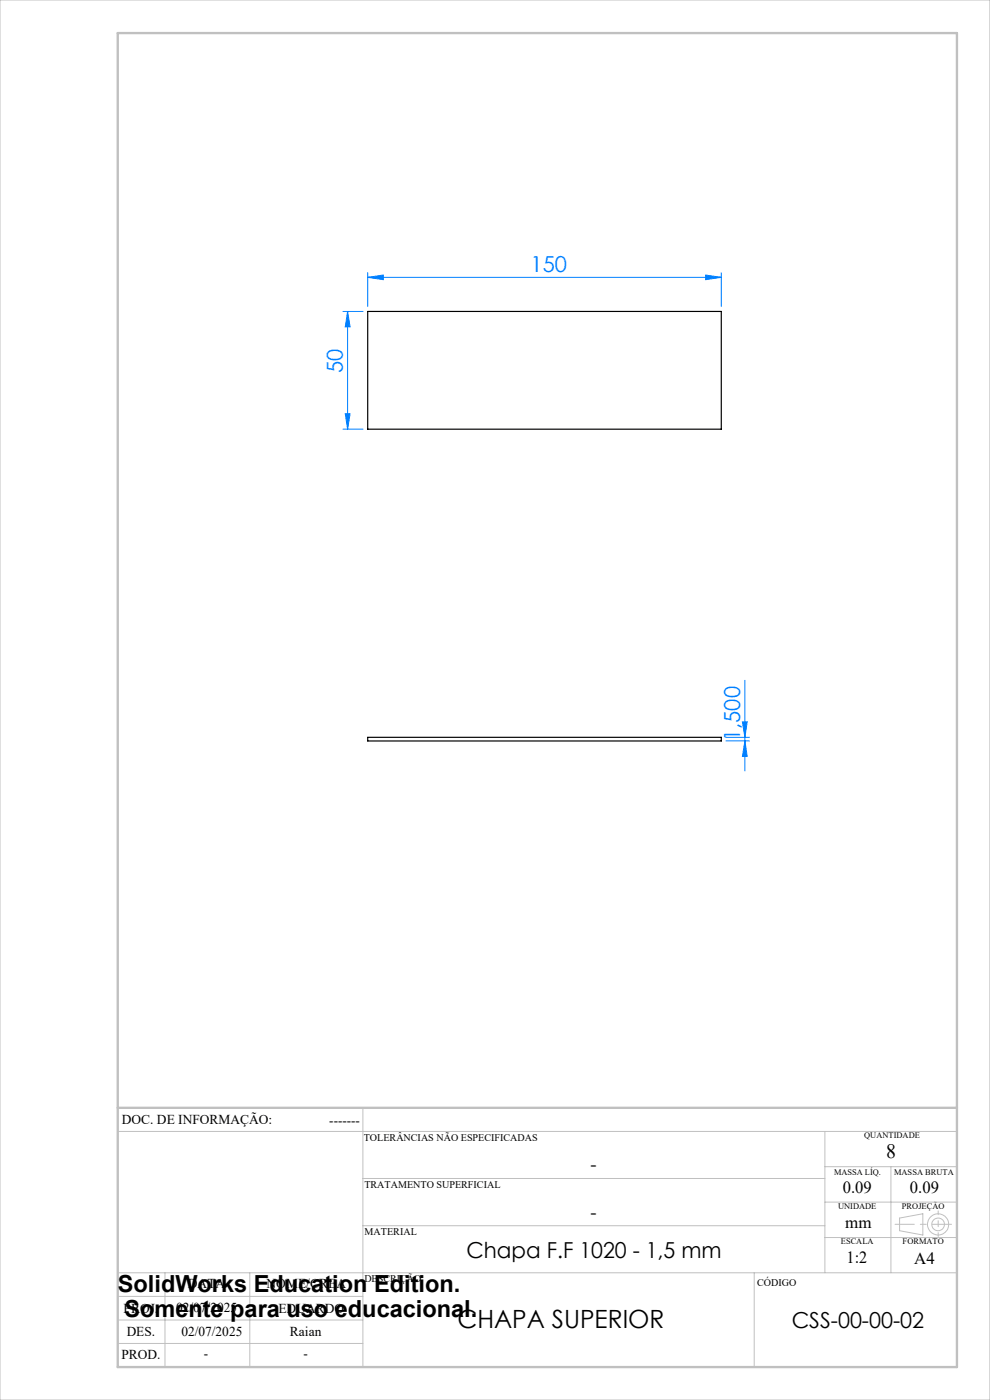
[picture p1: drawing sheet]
<svg xmlns="http://www.w3.org/2000/svg" width="210mm" height="297mm" viewBox="0 0 210 297" stroke-linecap="round" stroke-linejoin="round" font-family="sans-serif">
<g fill="none" stroke="#c0c0c0" stroke-width=".21">
<path d="M0 0h210v297h-210zM77 235v55M25 240h178M77 250h98M175 240v30M175 255h28M175 247.5h28M189 247.5v22.5M190.8 258.4l5-.9v4.5l-5-.9zM25 275h52M25 270h178M35 270v20"/>
<path d="M53 270v20M77 260h98M160 270v20M175 262.5h28M25 285h52M25 280h52"/>
<circle cx="199" cy="259.7" r="1.34"/>
<circle cx="199" cy="259.7" r="2.25"/>
</g>
<g fill="none" stroke="#0080ff" stroke-width=".21">
<path d="M78 58.8l3.3-.5v1zM78 57.9v7.1M78 58.8h75M149.7 58.3l3.3 .5-3.3 .5zM153 57.9v7.1M72.7 66.1h4.3M73.7 66.1l.6 3.3h-1.1zM73.7 66.1v24.9M72.7 91h4.3M73.2 87.8h1.1l-.6 3.2zM154 157.2h5M154 156.4h5"/>
<path d="M157.5 153.1h1l-.5 3.3zM158 157.2l.5 3.3h-1zM158 144.3v19.2"/>
</g>
<path d="M201.8 259.7h-11.9" fill="none" stroke="#c0c0c0" stroke-width=".21" stroke-dasharray="15.2 1.3 1.3 1.3" stroke-dashoffset="11.2"/>
<path d="M199 256.9v5.4" fill="none" stroke="#c0c0c0" stroke-width=".21" stroke-dasharray="15.2 1.3 1.3 1.3" stroke-dashoffset="14.4"/>
<path d="M25 7h178v283h-178zM25 235h178" fill="none" stroke="#c0c0c0" stroke-width=".5"/>
<g fill="#0080ff">
<path d="M78 58.8l3.3-.5v1zM149.7 58.3l3.3 .5-3.3 .5z"/>
<path d="M73.2 87.8h1.1l-.6 3.2zM73.7 66.1l.6 3.3h-1.1zM158 157.2l.5 3.3h-1zM157.5 153.1h1l-.5 3.3z"/>
</g>
<path d="M78 66.1h75v24.9h-75zM78 156.4h75v.8h-75z" fill="none" stroke="#000" stroke-width=".25"/>
<text font-size="5.3" x="97" y="281.7">CHAPA SUPERIOR</text>
<g font-size="5">
<text x="25" y="274">SolidWorks Education Edition.</text>
<text x="26.4" y="279.5">Somente para uso educacional.</text>
</g>
<g font-size="4.7" fill="#0080ff">
<text x="112.5" y="57.8">150</text>
<text x="72.7" y="79.2" transform="rotate(-90 72.7 79.2)">50</text>
<text x="157" y="157.2" transform="rotate(-90 157 157.2)">1,500</text>
</g>
<g font-size="4.7">
<text x="99" y="266.8">Chapa F.F 1020 - 1,5 mm</text>
<text x="167.9" y="281.7">CSS-00-00-02</text>
</g>
<text font-size="4.3" x="188" y="245.8">8</text>
<g font-size="4">
<text x="125.2" y="248.4">-</text>
<text x="125.2" y="258.6">-</text>
</g>
<g font-size="3.6">
<text x="178.8" y="253.1">0.09</text>
<text x="193" y="253.1">0.09</text>
<text x="179.3" y="260.6">mm</text>
<text x="179.6" y="267.9">1:2</text>
<text x="193.9" y="268.1">A4</text>
</g>
<g font-size="2.9">
<text x="25.9" y="238.4">DOC. DE INFORMAÇÃO:</text>
<text x="69.8" y="238.6">-------</text>
<text x="39.9" y="273.2">DATA</text>
<text x="56.5" y="273.2">NOME/CREA</text>
<text x="26.2" y="278.6">PROJ.</text>
<text x="37.4" y="278.2">02/07/2025</text>
<text x="59" y="278.6">EDUARDO</text>
<text x="26.9" y="283.4">DES.</text>
<text x="38.5" y="283.4">02/07/2025</text>
<text x="61.5" y="283.4">Raian</text>
<text x="25.7" y="288.3">PROD.</text>
<text x="43.3" y="288">-</text>
<text x="64.4" y="288">-</text>
</g>
<g font-size="2.2">
<text x="77.2" y="242.1">TOLERÂNCIAS NÃO ESPECIFICADAS</text>
<text x="77.3" y="251.9">TRATAMENTO SUPERFICIAL</text>
<text x="77.3" y="261.9">MATERIAL</text>
<text x="77.3" y="272.1">DESCRIÇÃO</text>
<text x="160.6" y="272.8">CÓDIGO</text>
</g>
<g font-size="1.8">
<text x="183.3" y="241.4">QUANTIDADE</text>
<text x="176.9" y="249.2">MASSA LÍQ.</text>
<text x="189.7" y="249.2">MASSA BRUTA</text>
<text x="177.8" y="256.5">UNIDADE</text>
<text x="191.3" y="256.5">PROJEÇÃO</text>
<text x="178.4" y="264">ESCALA</text>
<text x="191.5" y="264">FORMATO</text>
</g>
</svg>
